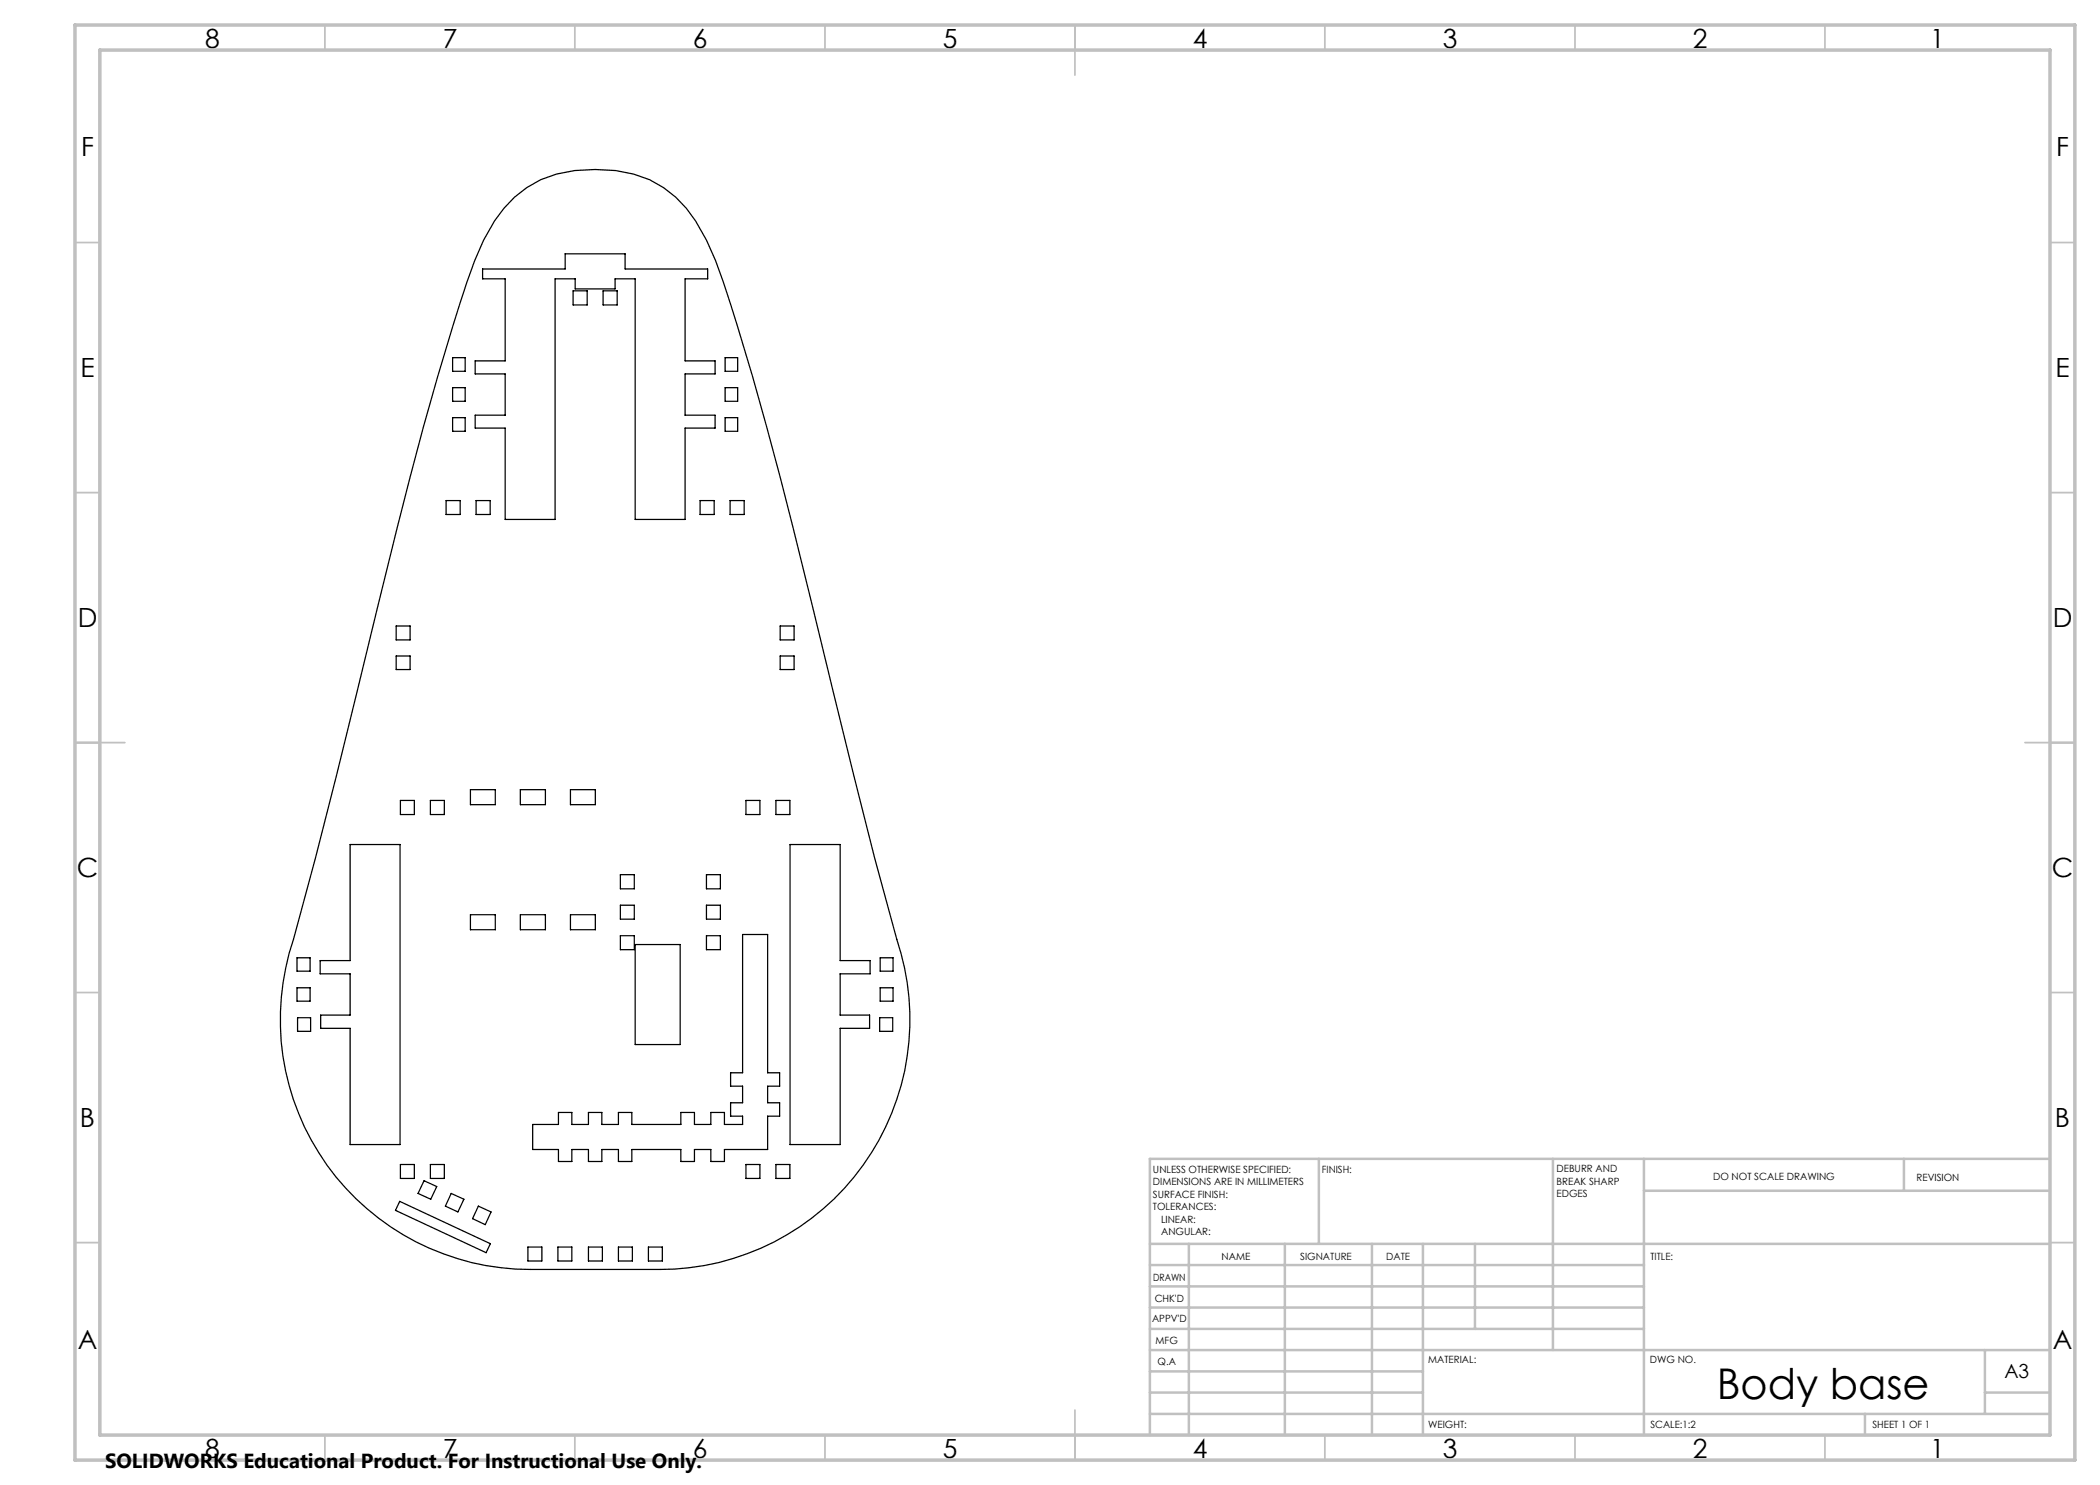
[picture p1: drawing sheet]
<svg xmlns="http://www.w3.org/2000/svg" width="420mm" height="297mm" viewBox="0 0 420 297" stroke-linecap="round" stroke-linejoin="round" font-family="sans-serif">
<g fill="none" stroke="#000" stroke-width=".25">
<path d="M102.9 39.4a20.5 20.5 0 0 1 12-5.3 29 29 0 0 1 15 1.8 21.9 21.9 0 0 1 9.2 8.3 66.5 66.5 0 0 1 7 16.5 869.8 869.8 0 0 1 16.6 61.3 1981.2 1981.2 0 0 0 16.7 65.9 50 50 0 0 1-47.4 66h-26a50 50 0 0 1-47.3-66 1981.2 1981.2 0 0 0 16.7-65.9 819.9 819.9 0 0 1 16.6-61.3 68.2 68.2 0 0 1 6.9-16.5l1.9-2.5zM96.5 53.8h16.5v-3h12v3h16.5v2h-4.5v16.4h6v2.6h-6v8.2h6v2.6h-6v18.3h-10v-48.1h-4v2h-8v-2h-4v48.1h-10v-18.3h-6v-2.6h6v-8.2h-6v-2.6h6v-16.4h-4.5zM114.6 58.2h2.8v2.8h-2.8zM120.6 58.2h2.8v2.8h-2.8zM90.5 77.5h2.5v2.8h-2.5zM90.5 71.5h2.5v2.8h-2.5zM145 71.5h2.5v2.8h-2.5zM145 77.5h2.5v2.8h-2.5zM90.5 83.5h2.5v2.8h-2.5zM145 83.5h2.5v2.8h-2.5zM89.2 100.1h2.8v2.8h-2.8zM95.2 100.1h2.8v2.8h-2.8z"/>
<path d="M140 100.1h2.8v2.8h-2.8zM146 100.1h2.8v2.8h-2.8zM79.2 125.2h2.8v2.8h-2.8zM79.2 131.2h2.8v2.7h-2.8zM156 125.2h2.8v2.8h-2.8zM156 131.2h2.8v2.7h-2.8zM94.1 157.9h5v3h-5zM104.1 157.9h5v3h-5zM114.1 157.9h5v3h-5zM70 168.9h10v60h-10v-23.2h-5.9v-2.7h5.9v-8.2h-6v-2.7h6zM80.1 160.1h2.8v2.8h-2.8zM86.1 160.1h2.8v2.8h-2.8z"/>
<path d="M124.1 174.9h2.8v2.9h-2.8zM141.3 174.9h2.8v2.9h-2.8zM149.2 160.1h2.8v2.8h-2.8zM155.2 160.1h2.8v2.8h-2.8zM158 168.9h10v23.2h6v2.7h-6v8.2h5.9v2.7h-5.9v23.2h-10zM59.4 197.6h2.6v2.6h-2.6zM59.4 191.6h2.6v2.6h-2.6zM94.1 182.9h5v3h-5zM104.1 182.9h5v3h-5zM114.1 182.9h5v3h-5zM124.1 181h2.8v2.8h-2.8zM124.1 187.1h2.8v2.8h-2.8z"/>
<path d="M127 188.9h9v20h-9zM141.3 181h2.8v2.8h-2.8zM141.3 187.1h2.8v2.8h-2.8zM176 191.6h2.6v2.6h-2.6zM176 197.6h2.6v2.6h-2.6zM59.5 203.5h2.6v2.8h-2.6zM175.9 203.5h2.6v2.8h-2.6zM80.1 232.9h2.8v2.8h-2.8zM84.8 236.1l2.5 1.2-1.2 2.6-2.5-1.2zM86.1 232.9h2.8v2.8h-2.8zM90.2 238.7l2.6 1.2-1.2 2.5-2.5-1.2zM106.5 224.9h5.2v-2.4h2.7v2.4h3.3v-2.4h2.7v2.4h3.3v-2.4h2.7v2.4h9.8v-2.4h2.7v2.4h3.3v-2.4h2.7v2.4h3.6v-1.7h-2.4v-2.6h2.4v-3.4h-2.4v-2.6h2.4v-27.7h5v27.7h2.4v2.6h-2.4v3.4h2.4v2.6h-2.4v6.7h-8.6v2.4h-2.7v-2.4h-3.3v2.4h-2.7v-2.4h-9.8v2.4h-2.7v-2.4h-3.3v2.4h-2.7v-2.4h-3.3v2.4h-2.7v-2.4h-5.2z"/>
<path d="M149.2 232.9h2.8v2.8h-2.8zM155.2 232.9h2.8v2.8h-2.8zM79.9 240.3l18.2 8.4-.9 1.8-18.1-8.4zM95.7 241.2l2.5 1.2-1.2 2.5-2.5-1.2zM105.6 249.4h2.8v2.8h-2.8zM111.6 249.4h2.8v2.8h-2.8zM117.7 249.4h2.8v2.8h-2.8zM123.7 249.4h2.8v2.8h-2.8zM129.7 249.4h2.8v2.8h-2.8z"/>
</g>
<g fill="none" stroke="#c0c0c0" stroke-width=".35">
<path d="M65 5v5M115 5v5M165 5v5M215 5v10M265 5v5M315 5v5M365 5v5M15 48.5h5M410 48.5h5M15 98.5h5M410 98.5h5M15 148.5h10"/>
<path d="M405 148.5h10M15 198.5h5M410 198.5h5M15 248.5h5M410 248.5h5M65 287v5M115 287v5M165 287v5M215 282v10M265 287v5M315 287v5M365 287v5"/>
</g>
<g fill="none" stroke="#c0c0c0" stroke-width=".5">
<path d="M263.8 231.8v17M310.6 231.8v38.2M328.8 231.8v55.2M328.8 238.2h81.2M380.8 231.8v6.4M410 231.8h-180v55.2M230 248.8h180M230 257.3h98.8M230 253h98.8M237.8 248.8v38.2M257 248.8v38.2M274.4 248.8v38.2"/>
<path d="M284.6 248.8v38.2M295 248.8v17M230 265.8h98.8M230 261.5h98.8M230 278.5h54.6M230 274.3h54.6M230 270h180M397 278.5h13M397 270v12.8M230 282.8h180M373 282.8v4.2"/>
</g>
<path d="M15 5h400v287h-400zM20 10h390v277h-390z" fill="none" stroke="#c0c0c0" stroke-width=".7"/>
<text font-size="8.5" x="343.3" y="279.7">Body base</text>
<g font-size="5.3">
<text x="41" y="9.5">8</text>
<text x="88.5" y="9.5">7</text>
<text x="138.5" y="9.5">6</text>
<text x="188.5" y="9.5">5</text>
<text x="238.5" y="9.5">4</text>
<text x="288.5" y="9.5">3</text>
<text x="338.5" y="9.5">2</text>
<text x="386" y="9.5">1</text>
<text x="16.2" y="31.2">F</text>
<text x="411.2" y="31.2">F</text>
<text x="16.1" y="75.5">E</text>
<text x="411.1" y="75.5">E</text>
<text x="15.5" y="125.5">D</text>
<text x="410.5" y="125.5">D</text>
<text x="15.4" y="175.5">C</text>
<text x="410.4" y="175.5">C</text>
<text x="16" y="225.5">B</text>
<text x="411" y="225.5">B</text>
<text x="15.5" y="269.7">A</text>
<text x="410.5" y="269.7">A</text>
<text x="41" y="291.5">8</text>
<text x="88.5" y="291.5">7</text>
<text x="138.5" y="291.5">6</text>
<text x="188.5" y="291.5">5</text>
<text x="238.5" y="291.5">4</text>
<text x="288.5" y="291.5">3</text>
<text x="338.5" y="291.5">2</text>
<text x="386" y="291.5">1</text>
</g>
<text font-size="4.1" x="21" y="293.7">SOLIDWORKS Educational Product. For Instructional Use Only.</text>
<text font-size="3.9" x="400.9" y="275.5">A3</text>
<g font-size="2">
<text x="230.6" y="234.6">UNLESS OTHERWISE SPECIFIED:</text>
<text x="230.6" y="237.1">DIMENSIONS ARE IN MILLIMETERS</text>
<text x="230.6" y="239.6">SURFACE FINISH:</text>
<text x="264.4" y="234.6">FINISH:</text>
<text x="311.3" y="234.5">DEBURR AND</text>
<text x="311.3" y="237">BREAK SHARP</text>
<text x="311.3" y="239.5">EDGES</text>
<text x="342.6" y="236">DO NOT SCALE DRAWING</text>
<text x="383.3" y="236.2">REVISION</text>
<text x="230.6" y="242.1">TOLERANCES:</text>
<text x="232.2" y="244.6">LINEAR:</text>
<text x="232.2" y="247.1">ANGULAR:</text>
<text x="244.3" y="252">NAME</text>
<text x="260" y="251.9">SIGNATURE</text>
<text x="277.2" y="251.9">DATE</text>
<text x="330.1" y="251.9">TITLE:</text>
<text x="230.6" y="256.1">DRAWN</text>
<text x="230.9" y="260.3">CHK'D</text>
<text x="230.4" y="264.4">APPV'D</text>
<text x="231.1" y="268.8">MFG</text>
<text x="231.5" y="273">Q.A</text>
<text x="285.6" y="272.5">MATERIAL:</text>
<text x="330" y="272.5">DWG NO.</text>
<text x="285.6" y="285.5">WEIGHT:</text>
<text x="330.1" y="285.6">SCALE:1:2</text>
<text x="374.5" y="285.6">SHEET 1 OF 1</text>
</g>
</svg>
